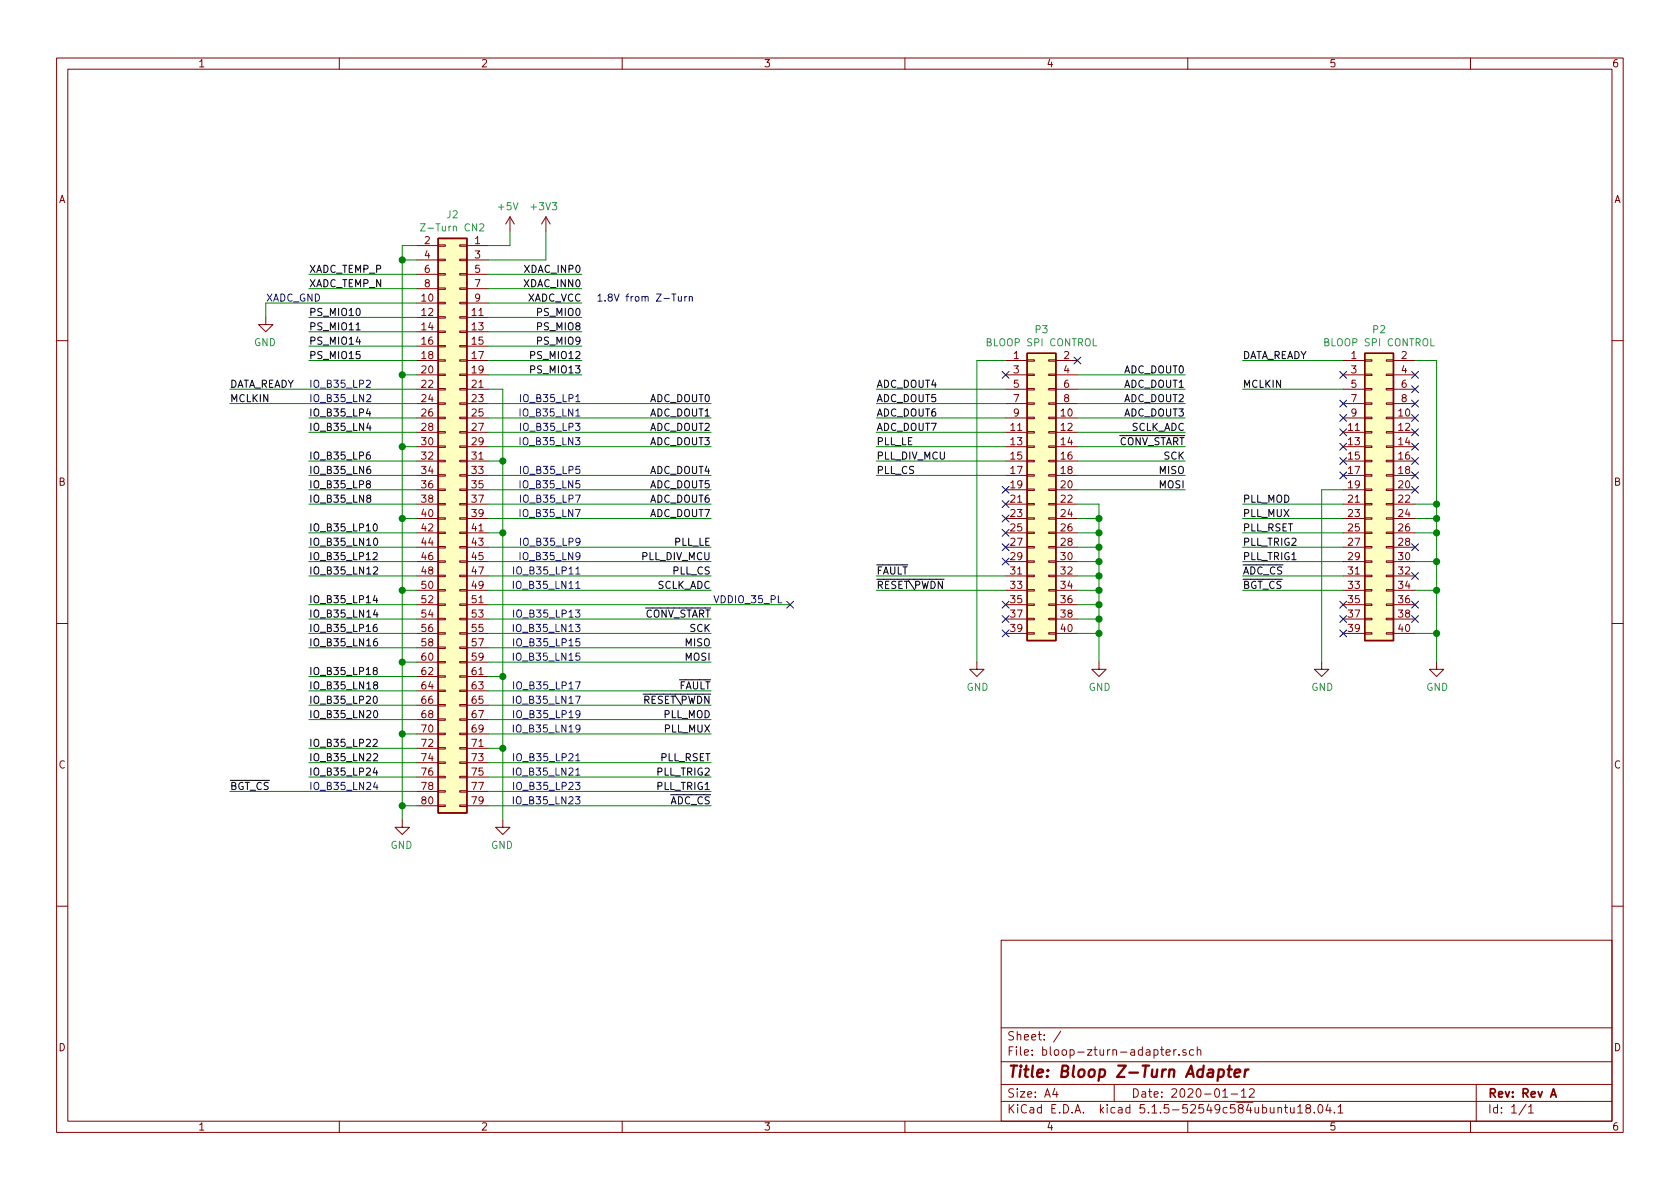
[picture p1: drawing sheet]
EESchema Schematic File Version 4
EELAYER 30 0
EELAYER END
$Descr A4 11693 8268
encoding utf-8
Sheet 1 1
Title "Bloop Z-Turn Adapter"
Date "2020-01-12"
Rev "Rev A"
Comp ""
Comment1 ""
Comment2 ""
Comment3 ""
Comment4 ""
$EndDescr
Wire Wire Line
	7000 2500 6800 2500
Wire Wire Line
	6800 2500 6800 4600
$Comp
L power:GND #PWR0101
U 1 1
P 6800 4600
F 0 "#PWR0101" H 6800 4350 50  0001 C CNN
F 1 "GND" H 6805 4427 50  0000 C CNN
F 2 "" H 6800 4600 50  0001 C CNN
F 3 "" H 6800 4600 50  0001 C CNN
	1    6800 4600
	1    0    0    -1  
$EndComp
NoConn ~ 7500 2500
NoConn ~ 7000 2600
$Comp
L power:GND #PWR0102
U 1 1
P 7650 4600
F 0 "#PWR0102" H 7650 4350 50  0001 C CNN
F 1 "GND" H 7655 4427 50  0000 C CNN
F 2 "" H 7650 4600 50  0001 C CNN
F 3 "" H 7650 4600 50  0001 C CNN
	1    7650 4600
	1    0    0    -1  
$EndComp
Wire Wire Line
	7500 3600 7650 3600
Wire Wire Line
	7650 3500 7650 3600
Connection ~ 7650 3600
Wire Wire Line
	7500 3700 7650 3700
Wire Wire Line
	7650 3600 7650 3700
Connection ~ 7650 3700
Wire Wire Line
	7500 3800 7650 3800
Wire Wire Line
	7650 3700 7650 3800
Connection ~ 7650 3800
Wire Wire Line
	7500 3900 7650 3900
Wire Wire Line
	7650 3800 7650 3900
Connection ~ 7650 3900
Wire Wire Line
	7500 4000 7650 4000
Wire Wire Line
	7650 3900 7650 4000
Connection ~ 7650 4000
Wire Wire Line
	7500 4100 7650 4100
Wire Wire Line
	7650 4000 7650 4100
Connection ~ 7650 4100
Wire Wire Line
	7500 4200 7650 4200
Wire Wire Line
	7650 4100 7650 4200
Connection ~ 7650 4200
Wire Wire Line
	7650 4200 7650 4300
Connection ~ 7650 4300
Wire Wire Line
	7500 4400 7650 4400
Wire Wire Line
	7650 4300 7650 4400
Wire Wire Line
	7650 4400 7650 4600
Connection ~ 7650 4400
Wire Wire Line
	7500 4300 7650 4300
NoConn ~ 7000 4400
NoConn ~ 7000 4300
NoConn ~ 7000 4200
NoConn ~ 7000 3900
NoConn ~ 7000 3800
NoConn ~ 7000 3700
NoConn ~ 7000 3600
NoConn ~ 7000 3500
NoConn ~ 7000 3400
Wire Wire Line
	7000 4000 6100 4000
Wire Wire Line
	7000 3300 6100 3300
Wire Wire Line
	7000 3200 6100 3200
Wire Wire Line
	7000 3100 6100 3100
Wire Wire Line
	7000 3000 6100 3000
Wire Wire Line
	7000 2900 6100 2900
Wire Wire Line
	7000 2800 6100 2800
Wire Wire Line
	7000 2700 6100 2700
Text Label 8250 2600 2    50   ~ 0
ADC_DOUT0
Text Label 8250 2700 2    50   ~ 0
ADC_DOUT1
Text Label 8250 2800 2    50   ~ 0
ADC_DOUT2
Text Label 8250 2900 2    50   ~ 0
ADC_DOUT3
Text Label 6100 2700 0    50   ~ 0
ADC_DOUT4
Text Label 6100 2800 0    50   ~ 0
ADC_DOUT5
Text Label 6100 2900 0    50   ~ 0
ADC_DOUT6
Text Label 6100 3000 0    50   ~ 0
ADC_DOUT7
Text Label 8250 3000 2    50   ~ 0
SCLK_ADC
Text Label 8250 3100 2    50   ~ 0
~CONV_START
Text Label 8250 3200 2    50   ~ 0
SCK
Text Label 8250 3300 2    50   ~ 0
MISO
Text Label 8250 3400 2    50   ~ 0
MOSI
Text Label 6100 3100 0    50   ~ 0
PLL_LE
Text Label 6100 3200 0    50   ~ 0
PLL_DIV_MCU
Text Label 6100 3300 0    50   ~ 0
PLL_CS
Text Label 6100 4100 0    50   ~ 0
~RESET\PWDN
Text Label 6100 4000 0    50   ~ 0
~FAULT
$Comp
L Connector_Generic:Conn_02x20_Odd_Even P3
U 1 1
P 7200 3400
F 0 "P3" H 7250 4517 50  0000 C CNN
F 1 "BLOOP SPI CONTROL" H 7250 4426 50  0000 C CNN
F 2 "Connector_PinHeader_2.54mm:PinHeader_2x20_P2.54mm_Vertical_SMD" H 7200 3400 50  0001 C CNN
F 3 "~" H 7200 3400 50  0001 C CNN
	1    7200 3400
	1    0    0    -1  
$EndComp
$Comp
L Connector_Generic:Conn_02x20_Odd_Even P2
U 1 1
P 9550 3400
F 0 "P2" H 9600 4517 50  0000 C CNN
F 1 "BLOOP SPI CONTROL" H 9600 4426 50  0000 C CNN
F 2 "Connector_PinHeader_2.54mm:PinHeader_2x20_P2.54mm_Vertical_SMD" H 9550 3400 50  0001 C CNN
F 3 "~" H 9550 3400 50  0001 C CNN
	1    9550 3400
	1    0    0    -1  
$EndComp
NoConn ~ 9850 4300
NoConn ~ 9350 4400
NoConn ~ 9350 4300
NoConn ~ 9350 4200
NoConn ~ 9850 4200
NoConn ~ 9850 4000
NoConn ~ 9850 3800
NoConn ~ 9850 3400
NoConn ~ 9850 3300
NoConn ~ 9850 3200
NoConn ~ 9850 3100
NoConn ~ 9850 3000
NoConn ~ 9850 2900
NoConn ~ 9850 2800
NoConn ~ 9850 2700
NoConn ~ 9850 2600
NoConn ~ 9350 2600
NoConn ~ 9350 2800
NoConn ~ 9350 2900
NoConn ~ 9350 3000
NoConn ~ 9350 3100
NoConn ~ 9350 3200
NoConn ~ 9350 3300
Wire Wire Line
	9850 2500 10000 2500
Wire Wire Line
	10000 2500 10000 3500
$Comp
L power:GND #PWR0103
U 1 1
P 10000 4600
F 0 "#PWR0103" H 10000 4350 50  0001 C CNN
F 1 "GND" H 10005 4427 50  0000 C CNN
F 2 "" H 10000 4600 50  0001 C CNN
F 3 "" H 10000 4600 50  0001 C CNN
	1    10000 4600
	1    0    0    -1  
$EndComp
Text Label 8650 2500 0    50   ~ 0
DATA_READY
Text Label 8650 2700 0    50   ~ 0
MCLKIN
Text Label 8650 3500 0    50   ~ 0
PLL_MOD
Text Label 8650 3600 0    50   ~ 0
PLL_MUX
Text Label 8650 3700 0    50   ~ 0
PLL_RSET
Text Label 8650 3800 0    50   ~ 0
PLL_TRIG2
Text Label 8650 3900 0    50   ~ 0
PLL_TRIG1
Text Label 8650 4000 0    50   ~ 0
~ADC_CS
Text Label 8650 4100 0    50   ~ 0
~BGT_CS
Wire Wire Line
	9850 3500 10000 3500
Connection ~ 10000 3500
Wire Wire Line
	10000 3500 10000 3600
Wire Wire Line
	9850 3600 10000 3600
Connection ~ 10000 3600
Wire Wire Line
	10000 3600 10000 3700
Wire Wire Line
	9850 3700 10000 3700
Connection ~ 10000 3700
Wire Wire Line
	10000 3700 10000 3900
Wire Wire Line
	9850 3900 10000 3900
Connection ~ 10000 3900
Wire Wire Line
	10000 3900 10000 4100
Wire Wire Line
	9850 4100 10000 4100
Connection ~ 10000 4100
Wire Wire Line
	10000 4100 10000 4400
Wire Wire Line
	9850 4400 10000 4400
Connection ~ 10000 4400
Wire Wire Line
	10000 4400 10000 4600
Wire Wire Line
	7500 3100 8250 3100
Wire Wire Line
	7000 4100 6100 4100
Wire Wire Line
	8650 3500 9350 3500
Wire Wire Line
	8650 4000 9350 4000
Wire Wire Line
	9350 3600 8650 3600
Wire Wire Line
	9350 2500 8650 2500
Wire Wire Line
	8650 2700 9350 2700
Wire Wire Line
	9350 3400 9200 3400
Wire Wire Line
	9200 3400 9200 4600
$Comp
L power:GND #PWR0104
U 1 1
P 9200 4600
F 0 "#PWR0104" H 9200 4350 50  0001 C CNN
F 1 "GND" H 9205 4427 50  0000 C CNN
F 2 "" H 9200 4600 50  0001 C CNN
F 3 "" H 9200 4600 50  0001 C CNN
	1    9200 4600
	1    0    0    -1  
$EndComp
Wire Wire Line
	9350 3700 8650 3700
Wire Wire Line
	8650 3800 9350 3800
Wire Wire Line
	9350 3900 8650 3900
Wire Wire Line
	8250 2600 7500 2600
Wire Wire Line
	7500 2700 8250 2700
Wire Wire Line
	8250 2800 7500 2800
Wire Wire Line
	7500 2900 8250 2900
Wire Wire Line
	8250 3000 7500 3000
Wire Wire Line
	7500 3200 8250 3200
Wire Wire Line
	8250 3300 7500 3300
Wire Wire Line
	7500 3400 8250 3400
Wire Wire Line
	7500 3500 7650 3500
Wire Wire Line
	8650 4100 9350 4100
$Comp
L power:GND #PWR011
U 1 1
P 3500 5700
F 0 "#PWR011" H 3500 5450 50  0001 C CNN
F 1 "GND" H 3505 5527 50  0000 C CNN
F 2 "" H 3500 5700 50  0001 C CNN
F 3 "" H 3500 5700 50  0001 C CNN
	1    3500 5700
	-1   0    0    -1  
$EndComp
$Comp
L power:GND #PWR012
U 1 1
P 2800 5700
F 0 "#PWR012" H 2800 5450 50  0001 C CNN
F 1 "GND" H 2805 5527 50  0000 C CNN
F 2 "" H 2800 5700 50  0001 C CNN
F 3 "" H 2800 5700 50  0001 C CNN
	1    2800 5700
	-1   0    0    -1  
$EndComp
Wire Wire Line
	2900 1700 2800 1700
Wire Wire Line
	2800 1700 2800 1800
Wire Wire Line
	2900 1800 2800 1800
Connection ~ 2800 1800
Wire Wire Line
	2800 1800 2800 2600
Wire Wire Line
	2900 2600 2800 2600
Connection ~ 2800 2600
Wire Wire Line
	2800 2600 2800 3100
Wire Wire Line
	2900 3100 2800 3100
Connection ~ 2800 3100
Wire Wire Line
	2800 3100 2800 3600
Wire Wire Line
	2900 3600 2800 3600
Connection ~ 2800 3600
Wire Wire Line
	2800 3600 2800 4100
Wire Wire Line
	2900 4100 2800 4100
Connection ~ 2800 4100
Wire Wire Line
	2800 4100 2800 4600
Wire Wire Line
	2900 4600 2800 4600
Connection ~ 2800 4600
Wire Wire Line
	2800 4600 2800 5100
Wire Wire Line
	2900 5100 2800 5100
Connection ~ 2800 5100
Wire Wire Line
	2800 5100 2800 5600
Wire Wire Line
	2900 5600 2800 5600
Connection ~ 2800 5600
Wire Wire Line
	2800 5600 2800 5700
Wire Wire Line
	3400 5200 3500 5200
Wire Wire Line
	3500 5200 3500 5700
Wire Wire Line
	3400 4700 3500 4700
Wire Wire Line
	3500 4700 3500 5200
Connection ~ 3500 5200
Wire Wire Line
	3400 3700 3500 3700
Wire Wire Line
	3500 3700 3500 4700
Connection ~ 3500 4700
Wire Wire Line
	3400 3200 3500 3200
Wire Wire Line
	3500 3200 3500 3700
Connection ~ 3500 3700
Wire Wire Line
	3400 2700 3500 2700
Wire Wire Line
	3500 2700 3500 3200
Connection ~ 3500 3200
$Comp
L power:+3V3 #PWR09
U 1 1
P 3800 1600
F 0 "#PWR09" H 3800 1450 50  0001 C CNN
F 1 "+3V3" H 3815 1773 50  0000 C CNN
F 2 "" H 3800 1600 50  0001 C CNN
F 3 "" H 3800 1600 50  0001 C CNN
	1    3800 1600
	-1   0    0    -1  
$EndComp
$Comp
L power:+5V #PWR010
U 1 1
P 3550 1600
F 0 "#PWR010" H 3550 1450 50  0001 C CNN
F 1 "+5V" H 3565 1773 50  0000 C CNN
F 2 "" H 3550 1600 50  0001 C CNN
F 3 "" H 3550 1600 50  0001 C CNN
	1    3550 1600
	-1   0    0    -1  
$EndComp
Wire Wire Line
	3550 1600 3550 1700
Wire Wire Line
	3550 1700 3400 1700
Wire Wire Line
	3400 1800 3800 1800
Wire Wire Line
	3800 1800 3800 1600
Wire Wire Line
	3400 1900 4050 1900
Wire Wire Line
	3400 2000 4050 2000
Wire Wire Line
	3400 2200 4050 2200
Wire Wire Line
	3400 2300 4050 2300
Wire Wire Line
	3400 2400 4050 2400
Wire Wire Line
	3400 2500 4050 2500
Wire Wire Line
	3400 2600 4050 2600
Wire Wire Line
	2150 1900 2900 1900
Wire Wire Line
	2150 2000 2900 2000
Wire Wire Line
	2150 2200 2900 2200
Wire Wire Line
	2150 2300 2900 2300
Wire Wire Line
	2150 2400 2900 2400
Wire Wire Line
	2150 3000 2900 3000
Wire Wire Line
	2150 3200 2900 3200
Wire Wire Line
	2150 3300 2900 3300
Wire Wire Line
	2150 3400 2900 3400
Wire Wire Line
	2150 3500 2900 3500
Wire Wire Line
	2150 3700 2900 3700
Wire Wire Line
	2150 3800 2900 3800
Wire Wire Line
	2150 3900 2900 3900
Wire Wire Line
	2150 4000 2900 4000
Wire Wire Line
	2150 4200 2900 4200
Wire Wire Line
	2150 4300 2900 4300
Wire Wire Line
	2150 4400 2900 4400
Wire Wire Line
	2150 4500 2900 4500
Wire Wire Line
	2150 4700 2900 4700
Wire Wire Line
	2150 4800 2900 4800
Wire Wire Line
	2150 4900 2900 4900
Wire Wire Line
	2150 5000 2900 5000
Wire Wire Line
	2150 5200 2900 5200
Wire Wire Line
	2150 5300 2900 5300
Text Label 4050 1900 2    50   ~ 0
XDAC_INP0
Text Label 4050 2000 2    50   ~ 0
XDAC_INN0
Text Label 4050 2200 2    50   ~ 0
PS_MIO0
Text Label 4050 2300 2    50   ~ 0
PS_MIO8
Text Label 4050 2400 2    50   ~ 0
PS_MIO9
Text Label 4050 2500 2    50   ~ 0
PS_MIO12
Text Label 4050 2600 2    50   ~ 0
PS_MIO13
$Comp
L Connector_Generic:Conn_02x40_Odd_Even J2
U 1 1
P 3200 3600
F 0 "J2" H 3250 5717 50  0000 C CNN
F 1 "Z-Turn CN2" H 3250 5626 50  0000 C CNN
F 2 "Connector_PinHeader_1.27mm:PinHeader_2x40_P1.27mm_Vertical_SMD" H 3200 3600 50  0001 C CNN
F 3 "https://cdn.amphenol-icc.com/media/wysiwyg/files/drawing/20021111.pdf" H 3200 3600 50  0001 C CNN
F 4 "20021111-00080T4LF" H 3250 5625 50  0001 C CNN "MPN"
	1    3200 3600
	-1   0    0    -1  
$EndComp
Text Label 2150 1900 0    50   ~ 0
XADC_TEMP_P
Text Label 2150 2000 0    50   ~ 0
XADC_TEMP_N
Wire Wire Line
	1850 2100 1850 2200
Wire Wire Line
	2900 2100 1850 2100
$Comp
L power:GND #PWR013
U 1 1
P 1850 2200
F 0 "#PWR013" H 1850 1950 50  0001 C CNN
F 1 "GND" H 1855 2027 50  0000 C CNN
F 2 "" H 1850 2200 50  0001 C CNN
F 3 "" H 1850 2200 50  0001 C CNN
	1    1850 2200
	-1   0    0    -1  
$EndComp
Text Label 2150 2200 0    50   ~ 0
PS_MIO10
Text Label 2150 2300 0    50   ~ 0
PS_MIO11
Text Label 2150 2400 0    50   ~ 0
PS_MIO14
Wire Wire Line
	2150 2500 2900 2500
Text Label 2150 2500 0    50   ~ 0
PS_MIO15
Text Label 2150 3000 0    50   ~ 0
IO_B35_LN4
Text Label 2150 3200 0    50   ~ 0
IO_B35_LP6
Text Label 2150 3300 0    50   ~ 0
IO_B35_LN6
Text Label 2150 3400 0    50   ~ 0
IO_B35_LP8
Text Label 2150 3500 0    50   ~ 0
IO_B35_LN8
Text Label 2150 3700 0    50   ~ 0
IO_B35_LP10
Text Label 2150 3800 0    50   ~ 0
IO_B35_LN10
Text Label 2150 3900 0    50   ~ 0
IO_B35_LP12
Text Label 2150 4000 0    50   ~ 0
IO_B35_LN12
Text Label 2150 4200 0    50   ~ 0
IO_B35_LP14
Text Label 2150 4300 0    50   ~ 0
IO_B35_LN14
Text Label 2150 4400 0    50   ~ 0
IO_B35_LP16
Text Label 2150 4500 0    50   ~ 0
IO_B35_LN16
Text Label 2150 4800 0    50   ~ 0
IO_B35_LN18
Text Label 2150 4700 0    50   ~ 0
IO_B35_LP18
Text Label 2150 4900 0    50   ~ 0
IO_B35_LP20
Text Label 2150 5000 0    50   ~ 0
IO_B35_LN20
Text Label 2150 5200 0    50   ~ 0
IO_B35_LP22
Text Label 2150 5300 0    50   ~ 0
IO_B35_LN22
Wire Wire Line
	2150 5400 2900 5400
Wire Wire Line
	1600 5500 2900 5500
Text Label 2150 5400 0    50   ~ 0
IO_B35_LP24
Text Notes 1850 2100 0    50   ~ 0
XADC_GND
Wire Wire Line
	5500 4200 3400 4200
Text Notes 5450 4200 2    50   ~ 0
VDDIO_35_PL
Wire Wire Line
	4050 2100 3400 2100
Text Label 4050 2100 2    50   ~ 0
XADC_VCC
Text Notes 4150 2100 0    50   ~ 0
1.8V from Z-Turn
Text Label 4950 2800 2    50   ~ 0
ADC_DOUT0
Text Label 4950 2900 2    50   ~ 0
ADC_DOUT1
Text Label 4950 3000 2    50   ~ 0
ADC_DOUT2
Text Label 4950 3100 2    50   ~ 0
ADC_DOUT3
Text Label 4950 3300 2    50   ~ 0
ADC_DOUT4
Text Label 4950 3400 2    50   ~ 0
ADC_DOUT5
Text Label 4950 3500 2    50   ~ 0
ADC_DOUT6
Text Label 4950 3600 2    50   ~ 0
ADC_DOUT7
Text Label 4950 4100 2    50   ~ 0
SCLK_ADC
Text Label 1600 2800 0    50   ~ 0
MCLKIN
Text Label 1600 2700 0    50   ~ 0
DATA_READY
Text Label 4950 3800 2    50   ~ 0
PLL_LE
Text Label 4950 3900 2    50   ~ 0
PLL_DIV_MCU
Text Label 4950 4000 2    50   ~ 0
PLL_CS
Text Label 4950 4900 2    50   ~ 0
~RESET\PWDN
Text Label 4950 4800 2    50   ~ 0
~FAULT
Text Label 4950 4300 2    50   ~ 0
~CONV_START
Text Label 4950 4400 2    50   ~ 0
SCK
Text Label 4950 4500 2    50   ~ 0
MISO
Text Label 4950 4600 2    50   ~ 0
MOSI
Text Label 4950 5000 2    50   ~ 0
PLL_MOD
Text Label 4950 5100 2    50   ~ 0
PLL_MUX
Text Label 4950 5300 2    50   ~ 0
PLL_RSET
Text Label 4950 5400 2    50   ~ 0
PLL_TRIG2
Text Label 4950 5500 2    50   ~ 0
PLL_TRIG1
Text Label 4950 5600 2    50   ~ 0
~ADC_CS
Text Label 1600 5500 0    50   ~ 0
~BGT_CS
Wire Wire Line
	4950 2800 3400 2800
Wire Wire Line
	4950 2900 3400 2900
Wire Wire Line
	4950 3000 3400 3000
Wire Wire Line
	4950 3100 3400 3100
Wire Wire Line
	4950 3300 3400 3300
Wire Wire Line
	4950 3400 3400 3400
Wire Wire Line
	4950 3500 3400 3500
Wire Wire Line
	4950 3600 3400 3600
Wire Wire Line
	4950 3800 3400 3800
Wire Wire Line
	4950 3900 3400 3900
Wire Wire Line
	4950 4000 3400 4000
Wire Wire Line
	4950 4100 3400 4100
Wire Wire Line
	4950 4300 3400 4300
Wire Wire Line
	4950 4400 3400 4400
Wire Wire Line
	4950 4500 3400 4500
Wire Wire Line
	4950 4600 3400 4600
Wire Wire Line
	4950 4800 3400 4800
Wire Wire Line
	4950 4900 3400 4900
Wire Wire Line
	4950 5000 3400 5000
Wire Wire Line
	4950 5100 3400 5100
Wire Wire Line
	4950 5300 3400 5300
Wire Wire Line
	4950 5400 3400 5400
Wire Wire Line
	4950 5500 3400 5500
Wire Wire Line
	4950 5600 3400 5600
Wire Wire Line
	2900 2700 1600 2700
Wire Wire Line
	2900 2800 1600 2800
Wire Wire Line
	2900 2900 2150 2900
Text Notes 4050 2800 2    50   ~ 0
IO_B35_LP1
Text Notes 4050 2900 2    50   ~ 0
IO_B35_LN1
Text Notes 4050 3000 2    50   ~ 0
IO_B35_LP3
Text Notes 4050 3100 2    50   ~ 0
IO_B35_LN3
Text Notes 4050 3300 2    50   ~ 0
IO_B35_LP5
Text Notes 4050 3400 2    50   ~ 0
IO_B35_LN5
Text Notes 4050 3500 2    50   ~ 0
IO_B35_LP7
Text Notes 4050 3600 2    50   ~ 0
IO_B35_LN7
Text Notes 4050 3800 2    50   ~ 0
IO_B35_LP9
Text Notes 4050 3900 2    50   ~ 0
IO_B35_LN9
Text Notes 4050 4000 2    50   ~ 0
IO_B35_LP11
Text Notes 4050 4100 2    50   ~ 0
IO_B35_LN11
Text Notes 4050 4300 2    50   ~ 0
IO_B35_LP13
Text Notes 4050 4400 2    50   ~ 0
IO_B35_LN13
Text Notes 4050 4500 2    50   ~ 0
IO_B35_LP15
Text Notes 4050 4600 2    50   ~ 0
IO_B35_LN15
Text Notes 4050 4800 2    50   ~ 0
IO_B35_LP17
Text Notes 4050 4900 2    50   ~ 0
IO_B35_LN17
Text Notes 4050 5000 2    50   ~ 0
IO_B35_LP19
Text Notes 4050 5100 2    50   ~ 0
IO_B35_LN19
Text Notes 4050 5300 2    50   ~ 0
IO_B35_LP21
Text Notes 4050 5400 2    50   ~ 0
IO_B35_LN21
Text Notes 4050 5500 2    50   ~ 0
IO_B35_LP23
Text Notes 4050 5600 2    50   ~ 0
IO_B35_LN23
Text Notes 2150 2700 0    50   ~ 0
IO_B35_LP2
Text Notes 2150 2800 0    50   ~ 0
IO_B35_LN2
Text Label 2150 2900 0    50   ~ 0
IO_B35_LP4
Text Notes 2150 5500 0    50   ~ 0
IO_B35_LN24
NoConn ~ 5500 4200
$EndSCHEMATC
